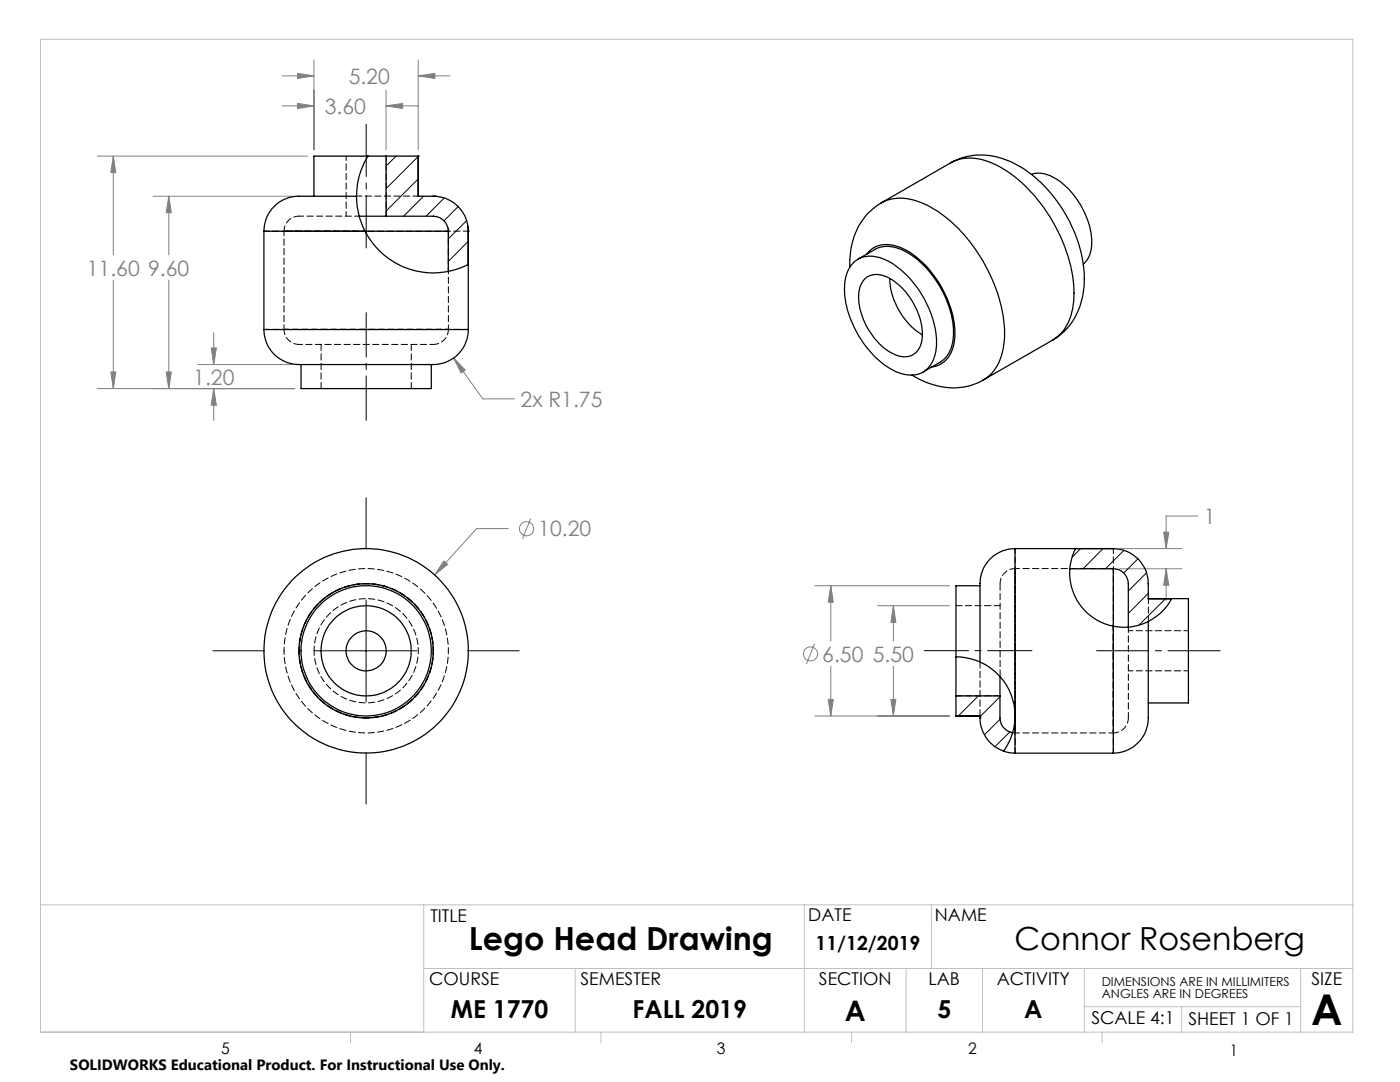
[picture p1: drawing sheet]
<svg xmlns="http://www.w3.org/2000/svg" width="279mm" height="216mm" viewBox="0 0 279 216" stroke-linecap="round" stroke-linejoin="round" font-family="sans-serif">
<g fill="none" stroke="#808080" stroke-width=".2">
<path d="M56.3 15.1h6.4M59.4 14.6l3.3 .5-3.3 .6zM62.7 12v17.9M77 18v11.9M83.5 15.1l3.3-.5v1.1zM83.5 12v17.9M83.5 15.1h6.3M19.4 31.2h42M22.6 31.2l.5 3.2h-1zM22.6 31.2v19.7M30.5 39.2h27.9M33.7 39.2l.5 3.2h-1z"/>
<path d="M33.7 39.2v11.7M56.3 21.1h6.4M59.4 20.6l3.3 .5-3.3 .6zM77 21.1l3.4-.5v1.1zM77 21.1h6.4M22.6 55.9v21.6M33.7 55.9v21.6M19.4 77.5h39.4M22.1 74.2h1l-.5 3.3zM33.2 74.2h1l-.5 3.3zM39.5 72.7h18.9M42.2 69.4h1l-.5 3.3z"/>
<path d="M42.7 77.5l.5 3.4h-1zM42.7 66.4v6.3M42.7 77.5v6.4M90.5 71.4l2.4 2.4-.9 .6zM90.5 71.4l5.8 8.2h6.4M88.6 111.9l.7 .7-2.6 2.1zM101.5 105.5h-6.4l-8.4 9.2M105.9 103.5l-1.6 4M162.6 116.9h26.9M165.8 116.9l.5 3.3h-1zM165.8 116.9v11M223.4 113.5h12.5"/>
<path d="M223.4 109.5h12.5M232.2 106.2h1.1l-.6 3.3zM232.7 113.5l.6 3.3h-1.1zM232.7 113.5v6.3M239.1 103h-6.4v6.5M162.6 128.4l-1.7 4.1M165.3 139.6h1l-.5 3.3zM165.8 133v9.9M175.1 120.9h14.4M177.8 139.6h1l-.5 3.2zM178.3 120.9l.5 3.3h-1zM178.3 120.9v7"/>
<path d="M178.3 133v9.8M162.6 142.9h26.9M175.1 142.8h14.4"/>
<circle cx="105.1" cy="105.5" r="1.42"/>
<circle cx="161.8" cy="130.5" r="1.4"/>
</g>
<path d="M73.1 49.5v-24.7M218.8 129.8h24.7" fill="none" stroke="#000" stroke-width=".2" stroke-dasharray="15.2 1.3 1.3 1.3" stroke-dashoffset="4.8"/>
<path d="M73.1 83.9v-21.5M184.4 129.8h21.5" fill="none" stroke="#000" stroke-width=".2" stroke-dasharray="15.2 1.3 1.3 1.3" stroke-dashoffset="6.4"/>
<path d="M73.1 99.3v10.2M73.1 119.7v20.3M42.5 129.9h10.2M62.9 129.9h20.3M93.4 129.9h10.2M73.1 150.2v10.2" fill="none" stroke="#000" stroke-width=".2"/>
<g fill="none" stroke="#c0c0c0" stroke-width=".2">
<path d="M8.1 7.8h261.9v198.2h-261.9zM8.1 180.6h261.9M84.6 180.6v25.4M84.6 193.3h185.4M114.8 193.3v12.7M160.5 180.6v25.4M180.8 193.3v12.7M185.9 180.6v12.7M196.1 193.3v12.7M216.4 193.3v12.7M259.6 193.3v12.7M70 206v2.1"/>
<path d="M119.9 206v2.1M170 206v2.1M216.4 200.9h43.2M220 206v2.1M235.8 200.9v5.1"/>
</g>
<path d="M88.6 111.9l-1.9 2.8 2.6-2.1zM42.7 77.5l.5 3.4h-1zM42.2 69.4h1l-.5 3.3zM33.2 74.2h1l-.5 3.3zM33.7 39.2l.5 3.2h-1zM22.1 74.2h1l-.5 3.3zM22.6 31.2l.5 3.2h-1zM59.4 14.6l3.3 .5-3.3 .6zM83.5 15.1l3.3-.5v1.1zM59.4 20.6l3.3 .5-3.3 .6zM77 21.1l3.4-.5v1.1zM90.5 71.4l1.5 3 .9-.6zM232.7 113.5l.6 3.3h-1.1zM232.2 106.2h1.1l-.6 3.3zM165.8 116.9l.5 3.3h-1zM165.3 139.6h1l-.5 3.3zM177.8 139.6h1l-.5 3.2zM178.3 120.9l.5 3.3h-1z" fill="#808080"/>
<g fill="none" stroke="#000" stroke-width=".25">
<path d="M71.2 39.2h-10.3a7.2 7.2 0 0 0-8.2 6.9M71.2 39.2v.5a16.1 16.1 0 0 0 1.6 6.4M73.4 31.2h-10.7v8M73.4 31.2a15 15 0 0 0-2.2 8M73.4 31.2h3.6M77 31.2v11.9M77 31.2h6.5M83.5 31.2h.1M83.5 31.2v8h3.6M86.5 39.2a6.9 6.9 0 0 1 7 6.9M189.7 32.5a13.5 13.5 0 0 1 13.7 .7 27.6 27.6 0 0 1 13 23.8 13.1 13.1 0 0 1-6.3 10.8M189.7 32.5a9.2 9.2 0 0 1 8.4 .1 27.8 27.8 0 0 1 12.4 12.3 26.4 26.4 0 0 1 3.6 16.7 8.8 8.8 0 0 1-4 6.2"/>
<path d="M189.7 32.5l-13.8 8M205.8 34.8a6 6 0 0 1 5.5 1.2 16.4 16.4 0 0 1 6.6 12.9 5.1 5.1 0 0 1-1.7 3.8M52.7 46.1h20.1M52.7 46.1v19.7M71.7 43.1h5.3M72.8 46.1a15.3 15.3 0 0 0 20.7 6.7M72.8 46.1h16.7M77 43.1h9.5a3 3 0 0 1 3 3M89.5 46.1v8.1M93.4 45.3l.1 .8M93.5 46.1h.1M93.5 46.1v19.7"/>
<path d="M170.3 52.5a5.4 5.4 0 0 1 6.3-.7 18.9 18.9 0 0 1 9.2 10.7 13 13 0 0 1 .5 9.3 4.8 4.8 0 0 1-6.3 2.8 17.1 17.1 0 0 1-9.4-8.9 15.3 15.3 0 0 1-1.6-11.1l.7-1.4zM171.2 51.7l3.4-1.9a5.9 5.9 0 0 1 5.9 .3 20.1 20.1 0 0 1 9.2 12 10.7 10.7 0 0 1-.5 8.7l-.6 .7-.8 .6-3.6 2.1M172.5 55.8a4 4 0 0 1 4.8-.4 13.7 13.7 0 0 1 6.7 12.1 3.7 3.7 0 0 1-1.8 3.3 3.7 3.7 0 0 1-3.9-.2 13.8 13.8 0 0 1-6.8-9.5 6.3 6.3 0 0 1 1-5.3zM173 50.7a5.1 5.1 0 0 1 6.1-1.5 17.3 17.3 0 0 1 8.6 7.8 17.2 17.2 0 0 1 2.6 12 5.1 5.1 0 0 1-4.3 4.2M175.9 40.5a13.7 13.7 0 0 0-6.3 12.7v.1M175.9 40.5a9.2 9.2 0 0 1 8.4 .1 26.7 26.7 0 0 1 11.3 10.6 29 29 0 0 1 4.8 16.9 9.7 9.7 0 0 1-3.8 7.5l-.3 .2M177.6 55.6a13.9 13.9 0 0 0 6.5 11.2M52.7 65.8a7.2 7.2 0 0 0 8.2 6.9h21.7a21.9 21.9 0 0 0 6.3-.4 6.9 6.9 0 0 0 4.6-6.5M52.7 65.8h40.8M60.1 72.7v4.8h26v-4.8M182 74.8a13.7 13.7 0 0 0 14.3 1M210.1 67.8l-13.8 8"/>
<path d="M195.6 116.9h-4.8v14.2M202.6 109.5a7.1 7.1 0 0 0-7 8.2v14.4M202.6 109.5v33.4M202.6 109.5h19.6M213.5 113.5h8.7M214.6 109.5a10.8 10.8 0 0 0 7.6 15.5M222.2 109.5a7 7 0 0 1 7 7M222.2 113.5a3 3 0 0 1 3 3v8.6M222.2 109.5h.1M222.2 113.5v11.5M229.2 119.5h8v20.8h-8M229.2 116.5v3h4.6a10.9 10.9 0 0 1-4.6 4.5"/>
<path d="M190.8 131.1a12.8 12.8 0 0 1 4.8 1M190.8 131.1v7.8M190.8 138.9v4h4.8M190.8 138.9h8.8M195.6 132.1a11.8 11.8 0 0 1 7 10.8M199.6 138.9v4.4a3 3 0 0 0 2.5 2.9M199.6 135v3.9M222.2 125v25.3M229.2 124v14.8a32.9 32.9 0 0 1-.3 6.3 7 7 0 0 1-6.7 5.2M229.2 124a10.5 10.5 0 0 1-7 1M190.8 142.8h4.8v.5M195.6 143.3h.1"/>
<path d="M200.2 149.9l1.2 .3 1.2 .1M202.6 142.9a11.5 11.5 0 0 1-2.3 7 7 7 0 0 1-4.7-6.6M202.6 142.9v7.4M202.6 150.3h19.6"/>
<circle cx="73.1" cy="129.9" r="13.4"/>
<circle cx="73.1" cy="129.9" r="9"/>
<circle cx="73.1" cy="129.9" r="20.4"/>
<circle cx="73.1" cy="129.9" r="4"/>
<circle cx="73.1" cy="129.9" r="13"/>
</g>
<path d="M72.9 46.1h-16.2h16.2M86.5 68.7h-26.8M56.7 129.8a16.4 16.4 0 0 1 24.3-14.3 16.4 16.4 0 0 1 .8 28.2 16.4 16.4 0 0 1-25.1-12.9v-1" fill="none" stroke="#000" stroke-width=".2" stroke-dasharray="1.3 .6" stroke-dashoffset=".6"/>
<path d="M59.7 129.8a13.4 13.4 0 0 0 19.8 11.8 13.4 13.4 0 0 0 .8-23.1 13.4 13.4 0 0 0-20.6 10.5v.8M86.5 129.8a13.4 13.4 0 0 1-19.9 11.8 13.4 13.4 0 0 1-.7-23.1 13.4 13.4 0 0 1 20.6 10.5v.8" fill="none" stroke="#000" stroke-width=".2" stroke-dasharray="1.3 .6" stroke-dashoffset=".5"/>
<path d="M56.7 46.1v19.6M89.5 46.1l-.1-.7M89.5 65.7v-19.6M222.2 113.4h-19.6M62.7 129.8a10.4 10.4 0 0 1 15.4-9.1 10.4 10.4 0 0 1 .6 17.9 10.4 10.4 0 0 1-16-8v-.8M202.6 146.2h19.6" fill="none" stroke="#000" stroke-width=".2" stroke-dasharray="1.3 .6" stroke-dashoffset=".4"/>
<g fill="none" stroke="#000" stroke-width=".2">
<path d="M79.1 31.2l-2.1 1.9M83.5 31.2l-6.5 6.4M83.5 35.7l-6.5 6.4M84.5 39.2l-4 3.9M88.7 39.5l-3.7 3.6M91.4 41.2l-2.8 2.9M93.1 44l-3.6 3.7M93.5 48.2l-4 4M93.5 52.7l-.3 .2M215.7 109.5l-1.7 1.7M220.1 109.5l-4 4M224.3 109.8l-3.7 3.7"/>
<path d="M227.1 111.5l-2.8 2.8M228.8 114.3l-3.6 3.6M229.2 118.4l-4 4M232.6 119.5l-5.3 5.2M190.8 138.9h.1M195.3 138.9l-4 3.9M199.6 139l-4 4M199.6 143.5l-3.1 3.1M201.5 146l-2.9 3"/>
</g>
<g fill="none" stroke="#000" stroke-width=".2" stroke-dasharray="1.3 .6">
<path d="M86.5 39.1h.1M86.5 43.1h.1M86.6 43.1h-.1M89.5 46.1h.1M64.1 68.7v8.8M82.1 77.5v-8.8M222.2 113.5h.1M225.2 116.4v.1M190.8 138.8h8.8M199.6 120.8h-8.8M195.6 142.8v-10.7M199.6 143.2h.1"/>
<path d="M202 146.2h.6"/>
</g>
<path d="M69.1 31.1v12M59.7 43.1h12M77.1 43.1v-12M222.2 124.9v21.3v-21.3M225.2 133.8h12M229.2 124v-4.5M237.2 125.8h-12" fill="none" stroke="#000" stroke-width=".2" stroke-dasharray="1.3 .6" stroke-dashoffset=".3"/>
<path d="M83.5 39.1h-12.3M52.7 46.1h40.8M59.7 43.1a3 3 0 0 0-3 3M56.7 65.7h32.8h-32.8M56.7 65.7a3 3 0 0 0 3 3M86.5 68.7a3 3 0 0 0 3-3M93.5 65.7h-40.8M202.6 113.4a3 3 0 0 0-3 3M222.2 109.4v40.8M202.6 142.8v3.4v-32.7v29.3M202.6 150.2v-40.8M222.2 146.2a3 3 0 0 0 3-3" fill="none" stroke="#000" stroke-width=".2" stroke-dasharray="1.3 .6" stroke-dashoffset=".2"/>
<path d="M225.2 125.1v18.1" fill="none" stroke="#000" stroke-width=".2" stroke-dasharray="1.3 .6" stroke-dashoffset=".1"/>
<path d="M199.6 135v-18.6" fill="none" stroke="#000" stroke-width=".2" stroke-dasharray="1.3 .6" stroke-dashoffset="-.1"/>
<text font-size="8.5" x="261.7" y="204.6">A</text>
<g font-size="6.3">
<text x="93.5" y="189.6">Lego Head Drawing</text>
<text x="202.5" y="189.6">Connor Rosenberg</text>
</g>
<text font-size="5.6" x="168.6" y="203.7">A</text>
<g font-size="4.9">
<text x="90" y="203.2">ME 1770</text>
<text x="126.3" y="203.1">FALL 2019</text>
<text x="187.1" y="203.1">5</text>
<text x="204.4" y="203.2">A</text>
</g>
<g font-size="4.2" fill="#808080">
<text x="69.6" y="16.7">5.20</text>
<text x="64.8" y="22.7">3.60</text>
<text x="17.3" y="55">11.60 9.60</text>
<text x="38.6" y="76.8">1.20</text>
<text x="103.9" y="81.2">2x R1.75</text>
<text x="107.4" y="107">10.20</text>
<text x="240.3" y="104.6">1</text>
<text x="164.1" y="132">6.50 5.50</text>
</g>
<text font-size="3.9" x="162.7" y="189.6">11/12/2019</text>
<g font-size="3.5">
<text x="85.9" y="183.9">TITLE</text>
<text x="161.3" y="183.8">DATE</text>
<text x="186.6" y="183.8">NAME</text>
<text x="85.6" y="196.5">COURSE</text>
<text x="115.9" y="196.5">SEMESTER</text>
<text x="163.4" y="196.5">SECTION</text>
<text x="185.3" y="196.5">LAB</text>
<text x="198.9" y="196.5">ACTIVITY</text>
<text x="261.7" y="196.5">SIZE</text>
<text x="217.8" y="204.4">SCALE 4:1</text>
<text x="237.2" y="204.4">SHEET 1 OF 1</text>
</g>
<g font-size="3.2">
<text x="44.2" y="210.4">5</text>
<text x="94.6" y="210.3">4</text>
<text x="143.1" y="210.4">3</text>
<text x="193.2" y="210.3">2</text>
<text x="245.4" y="210.6">1</text>
</g>
<text font-size="3" x="14" y="213.5">SOLIDWORKS Educational Product. For Instructional Use Only.</text>
<g font-size="2.5">
<text x="219.9" y="196.7">DIMENSIONS ARE IN MILLIMITERS</text>
<text x="219.9" y="199.2">ANGLES ARE IN DEGREES</text>
</g>
</svg>
